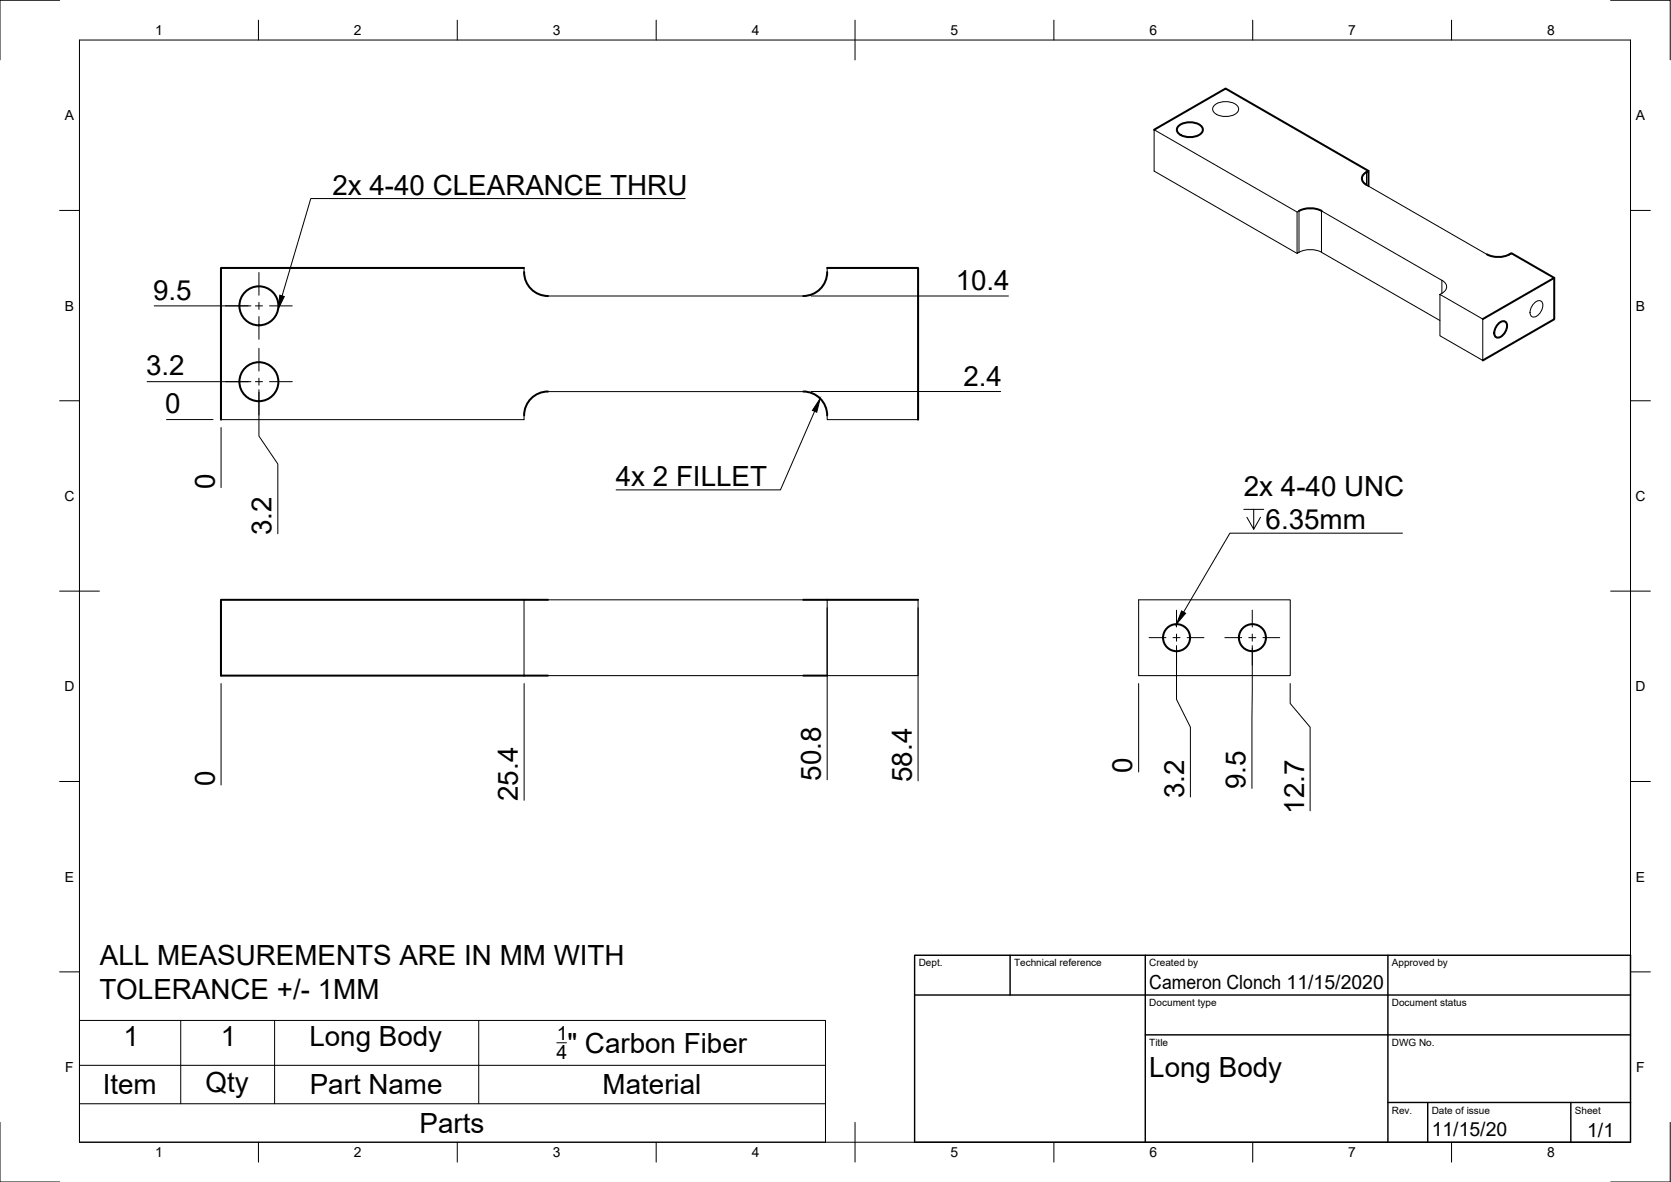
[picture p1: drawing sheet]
<svg xmlns="http://www.w3.org/2000/svg" width="420mm" height="297mm" viewBox="0 0 420 297" stroke-linecap="round" stroke-linejoin="round" font-family="sans-serif">
<!-- layer: Visible -->
<g fill="none" stroke="#000" stroke-width=".51">
<path d="M290.2 32.6l18-10.3 35.9 20.7M296.4 31.6a4.6 4.6 0 0 1 5.9 .4 1.6 1.6 0 0 1-1.4 2.2 4.5 4.5 0 0 1-4.8-1 1.22 1.22 0 0 1 .3-1.6zM326.6 53a6.3 6.3 0 0 1 5.7 0M343.6 46.5a1.71 1.71 0 0 1-1.2-1.7 1.71 1.71 0 0 1 1.2-1.6l.5-.2v3.8M131.8 67.3h-76.2v38.2M131.8 68.4a6 6 0 0 0 6 6M208 68.4a6 6 0 0 1-6 6M208 67.3h22.8v38.2M373.9 63.9a6.3 6.3 0 0 0 5.6 0M379.5 63.9l.5-.3 10.8 6.2v10.4l-18 10.4M390.8 69.8l-18 10.4M137.8 98.4a6 6 0 0 0-6 6"/>
<path d="M202 98.4a6 6 0 0 1 6 6M376.9 81.2a1.15 1.15 0 0 1 1.6-.4 1.15 1.15 0 0 1 .4 1.6 2.53 2.53 0 0 1-2.7 2.3 2.54 2.54 0 0 1 .7-3.5zM137.8 150.7h-82.2v19.1h82.2M202 150.7h28.8M202 169.8h6"/>
<circle cx="65.1" cy="76.9" r="4.9"/>
<circle cx="65.1" cy="95.9" r="4.9"/>
<circle cx="295.8" cy="160.2" r="3.4"/>
<circle cx="314.9" cy="160.2" r="3.4"/>
</g>
<g fill="none" stroke="#000" stroke-width=".25">
<path d="M305.4 26.4a4.6 4.6 0 0 1 5.9 .4 1.6 1.6 0 0 1-1.4 2.2 4.5 4.5 0 0 1-4.8-1 1.22 1.22 0 0 1 .3-1.6zM326.1 53.3l-35.9-20.7v10.4l35.9 20.7M326.6 53l-.5 .3v10.4a6.3 6.3 0 0 1 6.2-.3l29.8 17.1M332.3 53l30.2 17.4M343.6 46.5l30.3 17.4M131.8 67.3v1.1M137.8 74.4h64.2M208 67.3v1.1M362.5 73.7l-.4 .3v10.4l10.7 6.2v-10.4l-10.7-6.2M362.6 70.4a1.71 1.71 0 0 1 1.1 1.7 1.71 1.71 0 0 1-1.1 1.6M385.9 76.1a1.15 1.15 0 0 1 1.6-.5 1.15 1.15 0 0 1 .4 1.6 2.53 2.53 0 0 1-2.7 2.4 2.54 2.54 0 0 1 .7-3.5zM137.8 98.4h64.2"/>
<path d="M131.8 104.4v1.1h-76.2M208 104.4v1.1h22.8M131.8 150.7v19.1M137.8 150.7h64.2M208 150.7v19.1h22.8v-19.1M286.3 150.7h38.1v19.1h-38.1zM137.8 169.8h64.2"/>
</g>
<!-- layer: Visible Narrow -->
<path d="M326.6 53v10.4M332.3 53v10.4M343.6 43.2v3.3M362.5 70.4v3.3" fill="none" stroke="#000" stroke-width=".25"/>
<!-- layer: Border -->
<g fill="none" stroke="#000" stroke-width=".25">
<path d="M15 .1h-15v15M20 10.1h390v276.9h-390zM65 5.1v5M115 5.1v5M165 5.1v5M215 5.1v10M265 5.1v5M315 5.1v5M365 5.1v5M405 .1h15v15M15 52.9h5M410 52.9h5"/>
<path d="M15 100.7h5M410 100.7h5M15 148.6h10M405 148.6h10M15 196.4h5M410 196.4h5M15 244.2h5M410 244.2h5M0 282.1v14.9h15M65 287v5M115 287v5M165 287v5"/>
<path d="M215 282.1v9.9M265 287v5M315 287v5M365 287v5M420 282.1v14.9h-15"/>
</g>
<!-- layer: TitleBlock -->
<path d="M230 240.1h180v46.9h-180zM230 250h180M254 240.1v9.9M288 240.1v46.9M349 240.1v46.9M288 260.1h122M349 277.1h61M359 277.1v9.9M395 277.1v9.9" fill="none" stroke="#000" stroke-width=".36"/>
<!-- layer: Dimensions -->
<g fill="none" stroke="#000" stroke-width=".25">
<path d="M38.8 76.9h24.3M204 74.4h49.6M37 95.9h26.1M65.1 97.9v11.7l4.7 7v17.5M204 98.4h47.6M41.9 105.4h11.7M55.6 107.4v15.1M208 152.7v43.3M230.8 152.7v43.5M55.6 171.8v25.5M131.8 171.8v29.3M286.3 171.8v22.2"/>
<path d="M295.8 162.2v13.6l3.5 6.9v17.6M314.9 162.2l-.1 35.9M324.4 171.8v5l5 5.9v21.1"/>
</g>
<!-- layer: Annotations -->
<path d="M172.3 49.9h-94.2l-7.2 24.4M204.8 103.4l-8.6 19.7h-41.3M312.7 128h5.1M315.2 128v5l-1.7-3M316.9 130l-1.7 3M352.6 134h-43.4l-11.6 19.8" fill="none" stroke="#000" stroke-width=".25"/>
<path d="M70.4 74.2l1.1 .3-1.6 3.2zM206.2 100.1l-.8 3.5-1.1-.5zM297.1 153.5l1 .6-2.3 2.7z" fill="#000" stroke="#000" stroke-width=".25"/>
<!-- layer: Center Lines -->
<g fill="none" stroke="#000" stroke-width=".25">
<path d="M56.7 76.9h5.7M64.2 76.9h1.8M65.1 68.5v5.7M65.1 76v1.8M65.1 79.6v5.7M67.8 76.9h5.7M56.7 95.9h5.7M64.2 95.9h1.8M65.1 87.5v5.7M65.1 95v1.8M65.1 98.6v5.7M67.8 95.9h5.7"/>
<path d="M295.8 153.3v4.3M295.8 159.3v1.8M314.9 153.3v4.3M314.9 159.3v1.8M288.9 160.2h4.3M294.9 160.2h1.8M295.8 162.9v4.2M298.5 160.2h4.2M308 160.2h4.2M314 160.2h1.8M314.9 162.9v4.2M317.6 160.2h4.2"/>
</g>
<!-- layer: BOM -->
<path d="M20 256.4h187.6v30.6h-187.6zM45.4 256.4v21M69 256.4v21M120.4 256.4v21M20 277.4h187.6M20 267.7h187.6M140 262.1h2.4" fill="none" stroke="#000" stroke-width=".25"/>
<g font-size="7">
<text x="83.6" y="48.9">2x 4-40 CLEARANCE THRU</text>
<text x="38.5" y="75.3">9.5</text>
<text x="240.3" y="72.8">10.4</text>
<text x="36.7" y="94.3">3.2</text>
<text x="242.2" y="96.9">2.4</text>
<text x="41.6" y="103.9">0</text>
<text x="54" y="122.8" transform="rotate(-90 54 122.8)">0</text>
<text x="154.8" y="122.1">4x 2 FILLET</text>
<text x="312.7" y="124.7">2x 4-40 UNC</text>
<text x="68.3" y="134.4" transform="rotate(-90 68.3 134.4)">3.2</text>
<text x="318.2" y="133">6.35mm</text>
<text x="54" y="197.6" transform="rotate(-90 54 197.6)">0</text>
<text x="206.4" y="196.2" transform="rotate(-90 206.4 196.2)">50.8</text>
<text x="229.3" y="196.5" transform="rotate(-90 229.3 196.5)">58.4</text>
<text x="284.7" y="194.3" transform="rotate(-90 284.7 194.3)">0</text>
<text x="130.2" y="201.3" transform="rotate(-90 130.2 201.3)">25.4</text>
<text x="297.7" y="200.6" transform="rotate(-90 297.7 200.6)">3.2</text>
<text x="313.2" y="198.4" transform="rotate(-90 313.2 198.4)">9.5</text>
<text x="327.9" y="204.5" transform="rotate(-90 327.9 204.5)">12.7</text>
<text x="25.1" y="242.5">ALL MEASUREMENTS ARE IN MM WITH</text>
<text x="25" y="250.9">TOLERANCE +/- 1MM</text>
<text x="31" y="263">1</text>
<text x="55.6" y="263">1</text>
<text x="77.8" y="263">Long Body</text>
<text x="142.7" y="264.5">&quot; Carbon Fiber</text>
<text x="25.8" y="275">Item</text>
<text x="51.7" y="274.4">Qty</text>
<text x="77.9" y="275">Part Name</text>
<text x="151.5" y="275">Material</text>
<text x="289" y="270.6">Long Body</text>
<text x="105.5" y="284.7">Parts</text>
</g>
<g font-size="4.9">
<text x="289" y="248.5">Cameron Clonch 11/15/2020</text>
<text x="140" y="261.5">1</text>
<text x="139.9" y="266.1">4</text>
<text x="360" y="285.5">11/15/20</text>
<text x="399.1" y="285.7">1/1</text>
</g>
<g font-size="3.5">
<text x="39" y="8.8">1</text>
<text x="89" y="8.8">2</text>
<text x="139" y="8.8">3</text>
<text x="189" y="8.8">4</text>
<text x="239" y="8.8">5</text>
<text x="289" y="8.8">6</text>
<text x="339" y="8.8">7</text>
<text x="389" y="8.8">8</text>
<text x="16.3" y="30.2">A</text>
<text x="411.3" y="30.2">A</text>
<text x="16.3" y="78">B</text>
<text x="411.3" y="78">B</text>
<text x="16.2" y="125.9">C</text>
<text x="411.2" y="125.9">C</text>
<text x="16.2" y="173.7">D</text>
<text x="411.2" y="173.7">D</text>
<text x="16.3" y="221.6">E</text>
<text x="411.3" y="221.6">E</text>
<text x="16.4" y="269.4">F</text>
<text x="411.4" y="269.4">F</text>
<text x="39" y="290.8">1</text>
<text x="89" y="290.8">2</text>
<text x="139" y="290.8">3</text>
<text x="189" y="290.8">4</text>
<text x="239" y="290.8">5</text>
<text x="289" y="290.8">6</text>
<text x="339" y="290.8">7</text>
<text x="389" y="290.8">8</text>
</g>
<g font-size="2.5">
<text x="231" y="242.9">Dept.</text>
<text x="255" y="242.9">Technical reference</text>
<text x="289" y="242.9">Created by</text>
<text x="350" y="242.9">Approved by</text>
<text x="289" y="252.8">Document type</text>
<text x="350" y="252.8">Document status</text>
<text x="289" y="262.9">Title</text>
<text x="350" y="262.9">DWG No.</text>
<text x="350" y="279.9">Rev.</text>
<text x="360" y="279.9">Date of issue</text>
<text x="396" y="279.9">Sheet</text>
</g>
</svg>
